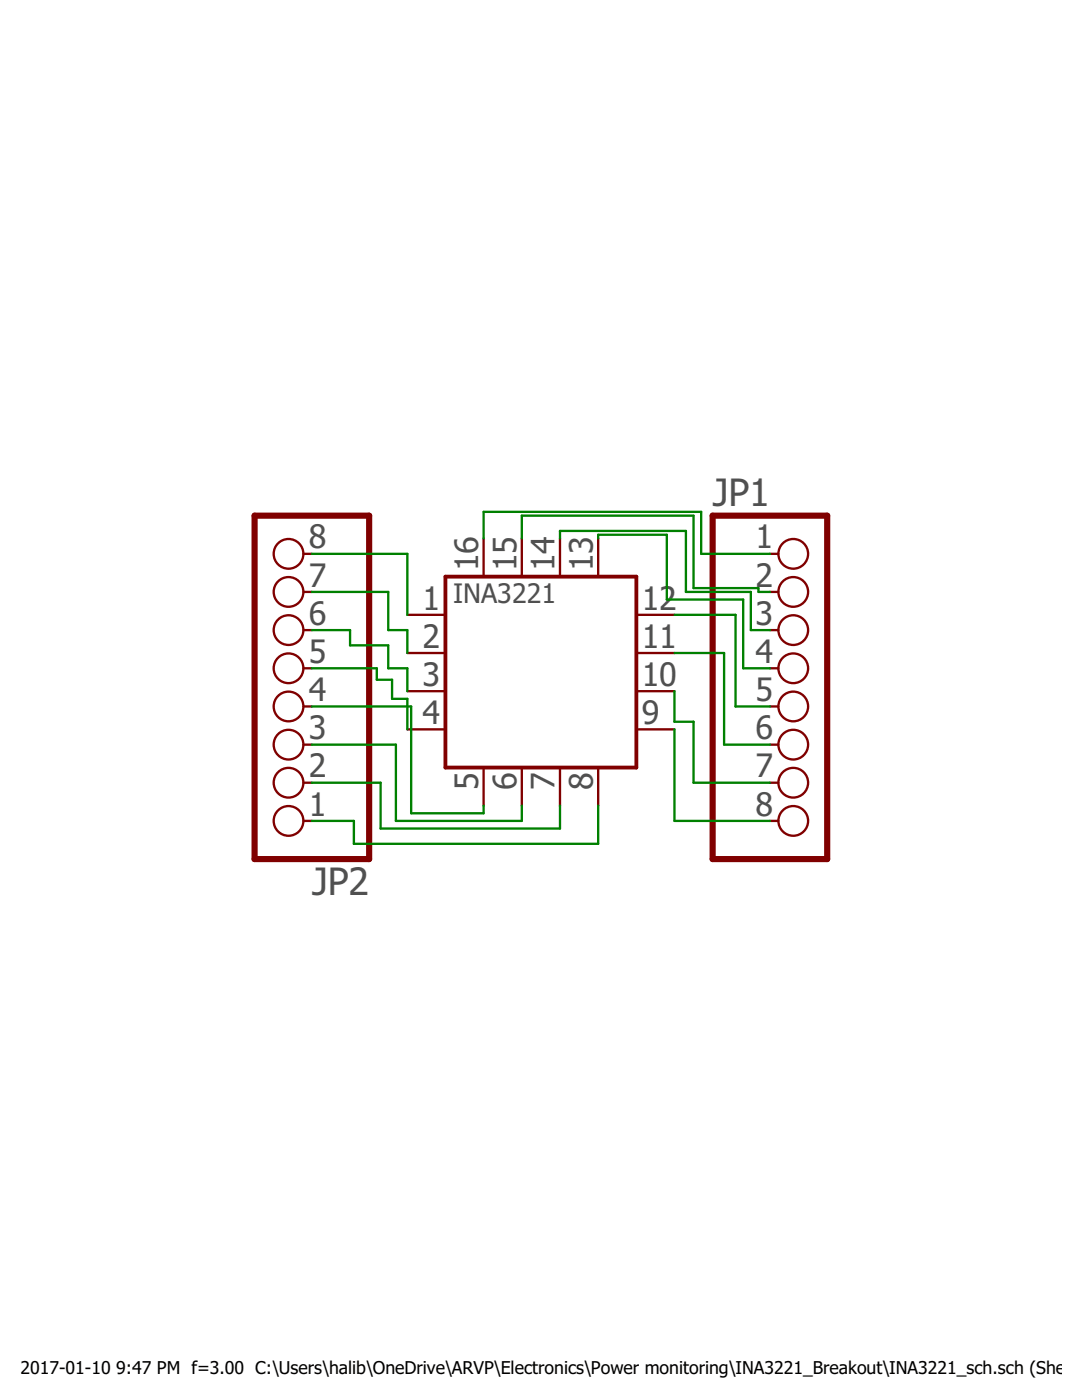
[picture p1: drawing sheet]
<?xml version="1.0" encoding="utf-8"?>
<!DOCTYPE eagle SYSTEM "eagle.dtd">
<eagle version="7.6.0">
<drawing>
<settings>
<setting alwaysvectorfont="no"/>
<setting verticaltext="up"/>
</settings>
<grid distance="0.1" unitdist="inch" unit="inch" style="lines" multiple="1" display="yes" altdistance="0.01" altunitdist="inch" altunit="inch"/>
<schematic xreflabel="%F%N/%S.%C%R" xrefpart="/%S.%C%R">
<libraries>
<library name="INA3221">
<symbols>
<symbol name="INA3221">
<wire x1="6.35" y1="6.096" x2="-6.35" y2="6.096" width="0.254" layer="94"/>
<wire x1="-6.35" y1="6.096" x2="-6.35" y2="-6.604" width="0.254" layer="94"/>
<wire x1="-6.35" y1="-6.604" x2="6.35" y2="-6.604" width="0.254" layer="94"/>
<wire x1="6.35" y1="-6.604" x2="6.35" y2="6.096" width="0.254" layer="94"/>
<pin name="IN+1" x="8.89" y="3.556" visible="pad" length="short" direction="in" rot="R180"/>
<pin name="IN-1" x="8.89" y="1.016" visible="pad" length="short" direction="in" rot="R180"/>
<pin name="PV" x="8.89" y="-1.524" visible="pad" length="short" direction="out" rot="R180"/>
<pin name="CRITICAL" x="8.89" y="-4.064" visible="pad" length="short" direction="out" rot="R180"/>
<pin name="IN-3" x="-8.89" y="3.556" visible="pad" length="short" direction="in"/>
<pin name="IN+3" x="-8.89" y="1.016" visible="pad" length="short" direction="in"/>
<pin name="GND" x="-8.89" y="-1.524" visible="pad" length="short" direction="pwr"/>
<pin name="VS" x="-8.89" y="-4.064" visible="pad" length="short" direction="pwr"/>
<pin name="A0" x="-3.81" y="-9.144" visible="pad" length="short" direction="in" rot="R90"/>
<pin name="SCL" x="-1.27" y="-9.144" visible="pad" length="short" direction="in" rot="R90"/>
<pin name="SDA" x="1.27" y="-9.144" visible="pad" length="short" rot="R90"/>
<pin name="WARNING" x="3.81" y="-9.144" visible="pad" length="short" direction="out" rot="R90"/>
<pin name="VPU" x="-3.81" y="8.636" visible="pad" length="short" direction="in" rot="R270"/>
<pin name="IN+2" x="-1.27" y="8.636" visible="pad" length="short" direction="in" rot="R270"/>
<pin name="IN-2" x="1.27" y="8.636" visible="pad" length="short" direction="in" rot="R270"/>
<pin name="TC" x="3.81" y="8.636" visible="pad" length="short" direction="out" rot="R270"/>
<text x="-5.842" y="4.318" size="1.27" layer="95">INA3221</text>
</symbol>
</symbols>
<devicesets>
<deviceset name="INA3221" prefix="U">
<gates>
<gate name="G$1" symbol="INA3221" x="0" y="0"/>
</gates>
<devices>
<device name="." package="HVQFN16_4X4">
<connects>
<connect gate="G$1" pin="A0" pad="5"/>
<connect gate="G$1" pin="CRITICAL" pad="9"/>
<connect gate="G$1" pin="GND" pad="3"/>
<connect gate="G$1" pin="IN+1" pad="12"/>
<connect gate="G$1" pin="IN+2" pad="15"/>
<connect gate="G$1" pin="IN+3" pad="2"/>
<connect gate="G$1" pin="IN-1" pad="11"/>
<connect gate="G$1" pin="IN-2" pad="14"/>
<connect gate="G$1" pin="IN-3" pad="1"/>
<connect gate="G$1" pin="PV" pad="10"/>
<connect gate="G$1" pin="SCL" pad="6"/>
<connect gate="G$1" pin="SDA" pad="7"/>
<connect gate="G$1" pin="TC" pad="13"/>
<connect gate="G$1" pin="VPU" pad="16"/>
<connect gate="G$1" pin="VS" pad="4"/>
<connect gate="G$1" pin="WARNING" pad="8"/>
</connects>
<technologies>
<technology name=""/>
</technologies>
</device>
</devices>
</deviceset>
</devicesets>
</library>
<library name="adafruit">
<symbols>
<symbol name="PINHD8">
<wire x1="-6.35" y1="-12.7" x2="1.27" y2="-12.7" width="0.4064" layer="94"/>
<wire x1="1.27" y1="-12.7" x2="1.27" y2="10.16" width="0.4064" layer="94"/>
<wire x1="1.27" y1="10.16" x2="-6.35" y2="10.16" width="0.4064" layer="94"/>
<wire x1="-6.35" y1="10.16" x2="-6.35" y2="-12.7" width="0.4064" layer="94"/>
<text x="-6.35" y="10.795" size="1.778" layer="95">&gt;NAME</text>
<text x="-6.35" y="-15.24" size="1.778" layer="96">&gt;VALUE</text>
<pin name="1" x="-2.54" y="7.62" visible="pad" length="short" direction="pas" function="dot"/>
<pin name="2" x="-2.54" y="5.08" visible="pad" length="short" direction="pas" function="dot"/>
<pin name="3" x="-2.54" y="2.54" visible="pad" length="short" direction="pas" function="dot"/>
<pin name="4" x="-2.54" y="0" visible="pad" length="short" direction="pas" function="dot"/>
<pin name="5" x="-2.54" y="-2.54" visible="pad" length="short" direction="pas" function="dot"/>
<pin name="6" x="-2.54" y="-5.08" visible="pad" length="short" direction="pas" function="dot"/>
<pin name="7" x="-2.54" y="-7.62" visible="pad" length="short" direction="pas" function="dot"/>
<pin name="8" x="-2.54" y="-10.16" visible="pad" length="short" direction="pas" function="dot"/>
</symbol>
</symbols>
<devicesets>
<deviceset name="PINHD-1X8" prefix="JP" uservalue="yes">
<gates>
<gate name="G$1" symbol="PINHD8" x="0" y="0"/>
</gates>
<devices>
<device name="CLEANBIG" package="1X08-CLEANBIG">
<connects>
<connect gate="G$1" pin="1" pad="1"/>
<connect gate="G$1" pin="2" pad="2"/>
<connect gate="G$1" pin="3" pad="3"/>
<connect gate="G$1" pin="4" pad="4"/>
<connect gate="G$1" pin="5" pad="5"/>
<connect gate="G$1" pin="6" pad="6"/>
<connect gate="G$1" pin="7" pad="7"/>
<connect gate="G$1" pin="8" pad="8"/>
</connects>
<technologies>
<technology name=""/>
</technologies>
</device>
<device name="BIG" package="1X08-BIG">
<connects>
<connect gate="G$1" pin="1" pad="1"/>
<connect gate="G$1" pin="2" pad="2"/>
<connect gate="G$1" pin="3" pad="3"/>
<connect gate="G$1" pin="4" pad="4"/>
<connect gate="G$1" pin="5" pad="5"/>
<connect gate="G$1" pin="6" pad="6"/>
<connect gate="G$1" pin="7" pad="7"/>
<connect gate="G$1" pin="8" pad="8"/>
</connects>
<technologies>
<technology name=""/>
</technologies>
</device>
<device name="LOCK" package="1X08-LOCK">
<connects>
<connect gate="G$1" pin="1" pad="1"/>
<connect gate="G$1" pin="2" pad="2"/>
<connect gate="G$1" pin="3" pad="3"/>
<connect gate="G$1" pin="4" pad="4"/>
<connect gate="G$1" pin="5" pad="5"/>
<connect gate="G$1" pin="6" pad="6"/>
<connect gate="G$1" pin="7" pad="7"/>
<connect gate="G$1" pin="8" pad="8"/>
</connects>
<technologies>
<technology name=""/>
</technologies>
</device>
<device name="-3.5MM" package="1X08-3.5MM">
<connects>
<connect gate="G$1" pin="1" pad="1"/>
<connect gate="G$1" pin="2" pad="2"/>
<connect gate="G$1" pin="3" pad="3"/>
<connect gate="G$1" pin="4" pad="4"/>
<connect gate="G$1" pin="5" pad="5"/>
<connect gate="G$1" pin="6" pad="6"/>
<connect gate="G$1" pin="7" pad="7"/>
<connect gate="G$1" pin="8" pad="8"/>
</connects>
<technologies>
<technology name=""/>
</technologies>
</device>
</devices>
</deviceset>
</devicesets>
</library>
</libraries>
<attributes>
</attributes>
<variantdefs>
</variantdefs>
<classes>
<class number="0" name="default" width="0" drill="0">
</class>
</classes>
<parts>
<part name="U1" library="INA3221" deviceset="INA3221" device="."/>
<part name="JP1" library="adafruit" deviceset="PINHD-1X8" device="BIG"/>
<part name="JP2" library="adafruit" deviceset="PINHD-1X8" device="BIG"/>
</parts>
<sheets>
<sheet>
<plain>
</plain>
<instances>
<instance part="U1" gate="G$1" x="0" y="0"/>
<instance part="JP1" gate="G$1" x="17.78" y="0"/>
<instance part="JP2" gate="G$1" x="-17.78" y="-2.54" rot="R180"/>
</instances>
<busses>
</busses>
<nets>
<net name="N$1" class="0">
<segment>
<pinref part="U1" gate="G$1" pin="IN-3"/>
<pinref part="JP2" gate="G$1" pin="8"/>
<wire x1="-8.89" y1="3.556" x2="-8.89" y2="7.62" width="0.1524" layer="91"/>
<wire x1="-8.89" y1="7.62" x2="-15.24" y2="7.62" width="0.1524" layer="91"/>
</segment>
</net>
<net name="N$2" class="0">
<segment>
<pinref part="U1" gate="G$1" pin="IN+3"/>
<wire x1="-8.89" y1="1.016" x2="-8.89" y2="2.54" width="0.1524" layer="91"/>
<wire x1="-8.89" y1="2.54" x2="-10.16" y2="2.54" width="0.1524" layer="91"/>
<pinref part="JP2" gate="G$1" pin="7"/>
<wire x1="-10.16" y1="2.54" x2="-10.16" y2="5.08" width="0.1524" layer="91"/>
<wire x1="-10.16" y1="5.08" x2="-15.24" y2="5.08" width="0.1524" layer="91"/>
</segment>
</net>
<net name="N$3" class="0">
<segment>
<pinref part="U1" gate="G$1" pin="GND"/>
<wire x1="-8.89" y1="-1.524" x2="-8.89" y2="0" width="0.1524" layer="91"/>
<wire x1="-8.89" y1="0" x2="-10.16" y2="0" width="0.1524" layer="91"/>
<wire x1="-10.16" y1="0" x2="-10.16" y2="1.524" width="0.1524" layer="91"/>
<wire x1="-10.16" y1="1.524" x2="-12.7" y2="1.524" width="0.1524" layer="91"/>
<pinref part="JP2" gate="G$1" pin="6"/>
<wire x1="-12.7" y1="1.524" x2="-12.7" y2="2.54" width="0.1524" layer="91"/>
<wire x1="-12.7" y1="2.54" x2="-15.24" y2="2.54" width="0.1524" layer="91"/>
</segment>
</net>
<net name="N$4" class="0">
<segment>
<pinref part="U1" gate="G$1" pin="VS"/>
<wire x1="-8.89" y1="-4.064" x2="-8.89" y2="-2.032" width="0.1524" layer="91"/>
<wire x1="-8.89" y1="-2.032" x2="-9.906" y2="-2.032" width="0.1524" layer="91"/>
<wire x1="-9.906" y1="-2.032" x2="-9.906" y2="-0.762" width="0.1524" layer="91"/>
<wire x1="-9.906" y1="-0.762" x2="-10.922" y2="-0.762" width="0.1524" layer="91"/>
<pinref part="JP2" gate="G$1" pin="5"/>
<wire x1="-10.922" y1="-0.762" x2="-10.922" y2="0" width="0.1524" layer="91"/>
<wire x1="-10.922" y1="0" x2="-15.24" y2="0" width="0.1524" layer="91"/>
</segment>
</net>
<net name="N$5" class="0">
<segment>
<pinref part="U1" gate="G$1" pin="A0"/>
<wire x1="-3.81" y1="-9.144" x2="-3.81" y2="-9.652" width="0.1524" layer="91"/>
<wire x1="-3.81" y1="-9.652" x2="-8.636" y2="-9.652" width="0.1524" layer="91"/>
<pinref part="JP2" gate="G$1" pin="4"/>
<wire x1="-8.636" y1="-9.652" x2="-8.636" y2="-2.54" width="0.1524" layer="91"/>
<wire x1="-8.636" y1="-2.54" x2="-15.24" y2="-2.54" width="0.1524" layer="91"/>
</segment>
</net>
<net name="N$6" class="0">
<segment>
<wire x1="-1.27" y1="-10.16" x2="-9.652" y2="-10.16" width="0.1524" layer="91"/>
<pinref part="JP2" gate="G$1" pin="3"/>
<wire x1="-9.652" y1="-10.16" x2="-9.652" y2="-5.08" width="0.1524" layer="91"/>
<wire x1="-9.652" y1="-5.08" x2="-15.24" y2="-5.08" width="0.1524" layer="91"/>
<pinref part="U1" gate="G$1" pin="SCL"/>
<wire x1="-1.27" y1="-10.16" x2="-1.27" y2="-9.144" width="0.1524" layer="91"/>
</segment>
</net>
<net name="N$7" class="0">
<segment>
<wire x1="1.27" y1="-10.668" x2="-10.668" y2="-10.668" width="0.1524" layer="91"/>
<pinref part="JP2" gate="G$1" pin="2"/>
<wire x1="-10.668" y1="-10.668" x2="-10.668" y2="-7.62" width="0.1524" layer="91"/>
<wire x1="-10.668" y1="-7.62" x2="-15.24" y2="-7.62" width="0.1524" layer="91"/>
<pinref part="U1" gate="G$1" pin="SDA"/>
<wire x1="1.27" y1="-10.668" x2="1.27" y2="-9.144" width="0.1524" layer="91"/>
</segment>
</net>
<net name="N$8" class="0">
<segment>
<pinref part="U1" gate="G$1" pin="WARNING"/>
<wire x1="3.81" y1="-9.144" x2="3.81" y2="-11.684" width="0.1524" layer="91"/>
<wire x1="3.81" y1="-11.684" x2="-12.446" y2="-11.684" width="0.1524" layer="91"/>
<pinref part="JP2" gate="G$1" pin="1"/>
<wire x1="-12.446" y1="-11.684" x2="-12.446" y2="-10.16" width="0.1524" layer="91"/>
<wire x1="-12.446" y1="-10.16" x2="-15.24" y2="-10.16" width="0.1524" layer="91"/>
</segment>
</net>
<net name="N$9" class="0">
<segment>
<pinref part="U1" gate="G$1" pin="CRITICAL"/>
<pinref part="JP1" gate="G$1" pin="8"/>
<wire x1="8.89" y1="-4.064" x2="8.89" y2="-10.16" width="0.1524" layer="91"/>
<wire x1="8.89" y1="-10.16" x2="15.24" y2="-10.16" width="0.1524" layer="91"/>
</segment>
</net>
<net name="N$10" class="0">
<segment>
<pinref part="U1" gate="G$1" pin="PV"/>
<wire x1="8.89" y1="-1.524" x2="8.89" y2="-3.556" width="0.1524" layer="91"/>
<wire x1="8.89" y1="-3.556" x2="10.16" y2="-3.556" width="0.1524" layer="91"/>
<pinref part="JP1" gate="G$1" pin="7"/>
<wire x1="10.16" y1="-3.556" x2="10.16" y2="-7.62" width="0.1524" layer="91"/>
<wire x1="10.16" y1="-7.62" x2="15.24" y2="-7.62" width="0.1524" layer="91"/>
</segment>
</net>
<net name="N$11" class="0">
<segment>
<pinref part="U1" gate="G$1" pin="IN-1"/>
<wire x1="8.89" y1="1.016" x2="12.192" y2="1.016" width="0.1524" layer="91"/>
<wire x1="12.192" y1="1.016" x2="12.192" y2="-5.08" width="0.1524" layer="91"/>
<pinref part="JP1" gate="G$1" pin="6"/>
<wire x1="12.192" y1="-5.08" x2="15.24" y2="-5.08" width="0.1524" layer="91"/>
</segment>
</net>
<net name="N$12" class="0">
<segment>
<pinref part="U1" gate="G$1" pin="IN+1"/>
<wire x1="8.89" y1="3.556" x2="12.954" y2="3.556" width="0.1524" layer="91"/>
<wire x1="12.954" y1="3.556" x2="12.954" y2="-2.54" width="0.1524" layer="91"/>
<pinref part="JP1" gate="G$1" pin="5"/>
<wire x1="12.954" y1="-2.54" x2="15.24" y2="-2.54" width="0.1524" layer="91"/>
</segment>
</net>
<net name="N$13" class="0">
<segment>
<pinref part="U1" gate="G$1" pin="TC"/>
<wire x1="3.81" y1="8.636" x2="3.81" y2="8.89" width="0.1524" layer="91"/>
<wire x1="3.81" y1="8.89" x2="8.382" y2="8.89" width="0.1524" layer="91"/>
<wire x1="8.382" y1="8.89" x2="8.382" y2="4.572" width="0.1524" layer="91"/>
<wire x1="8.382" y1="4.572" x2="13.462" y2="4.572" width="0.1524" layer="91"/>
<pinref part="JP1" gate="G$1" pin="4"/>
<wire x1="13.462" y1="4.572" x2="13.462" y2="0" width="0.1524" layer="91"/>
<wire x1="13.462" y1="0" x2="15.24" y2="0" width="0.1524" layer="91"/>
</segment>
</net>
<net name="N$14" class="0">
<segment>
<pinref part="U1" gate="G$1" pin="IN-2"/>
<wire x1="1.27" y1="8.636" x2="1.27" y2="9.144" width="0.1524" layer="91"/>
<wire x1="1.27" y1="9.144" x2="9.652" y2="9.144" width="0.1524" layer="91"/>
<wire x1="9.652" y1="9.144" x2="9.652" y2="5.08" width="0.1524" layer="91"/>
<wire x1="9.652" y1="5.08" x2="13.97" y2="5.08" width="0.1524" layer="91"/>
<pinref part="JP1" gate="G$1" pin="3"/>
<wire x1="13.97" y1="5.08" x2="13.97" y2="2.54" width="0.1524" layer="91"/>
<wire x1="13.97" y1="2.54" x2="15.24" y2="2.54" width="0.1524" layer="91"/>
</segment>
</net>
<net name="N$15" class="0">
<segment>
<pinref part="U1" gate="G$1" pin="IN+2"/>
<wire x1="-1.27" y1="8.636" x2="-1.27" y2="10.16" width="0.1524" layer="91"/>
<wire x1="-1.27" y1="10.16" x2="10.16" y2="10.16" width="0.1524" layer="91"/>
<wire x1="10.16" y1="10.16" x2="10.16" y2="5.334" width="0.1524" layer="91"/>
<wire x1="10.16" y1="5.334" x2="14.478" y2="5.334" width="0.1524" layer="91"/>
<pinref part="JP1" gate="G$1" pin="2"/>
<wire x1="14.478" y1="5.334" x2="14.478" y2="5.08" width="0.1524" layer="91"/>
<wire x1="14.478" y1="5.08" x2="15.24" y2="5.08" width="0.1524" layer="91"/>
</segment>
</net>
<net name="N$16" class="0">
<segment>
<pinref part="U1" gate="G$1" pin="VPU"/>
<wire x1="-3.81" y1="8.636" x2="-3.81" y2="10.414" width="0.1524" layer="91"/>
<wire x1="-3.81" y1="10.414" x2="10.668" y2="10.414" width="0.1524" layer="91"/>
<pinref part="JP1" gate="G$1" pin="1"/>
<wire x1="10.668" y1="10.414" x2="10.668" y2="7.62" width="0.1524" layer="91"/>
<wire x1="10.668" y1="7.62" x2="15.24" y2="7.62" width="0.1524" layer="91"/>
</segment>
</net>
</nets>
</sheet>
</sheets>
</schematic>
</drawing>
</eagle>
